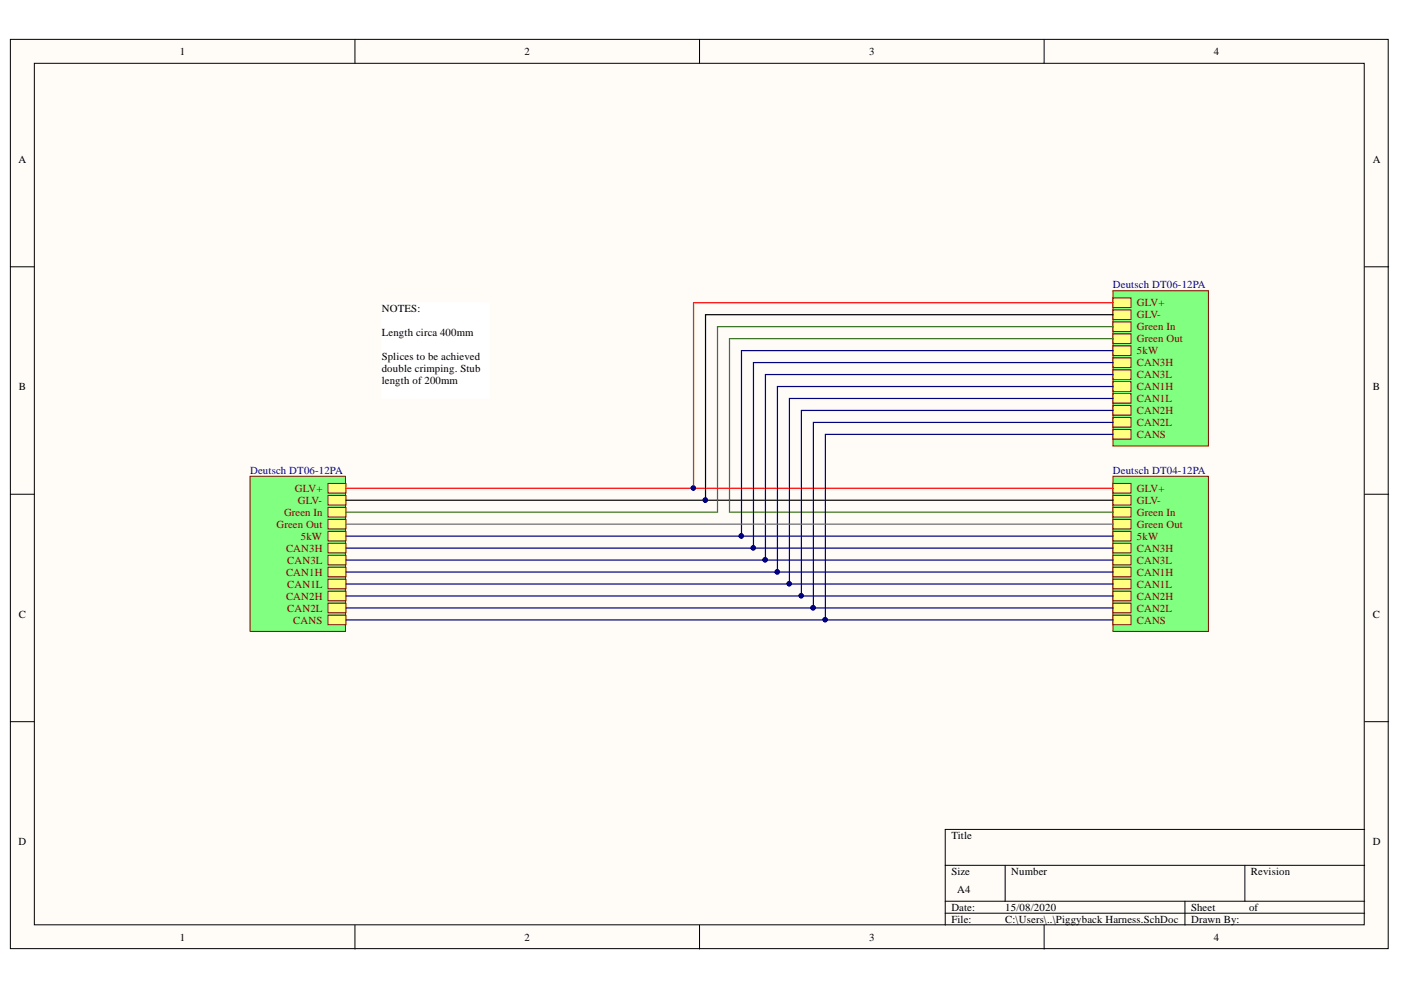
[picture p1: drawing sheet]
<svg xmlns="http://www.w3.org/2000/svg" width="297mm" height="210mm" viewBox="0 0 297 210" stroke-linecap="round" stroke-linejoin="round" font-family="sans-serif">
<g fill="#fffcf8" stroke="#000" stroke-width=".21">
<path d="M2.2 8.3h292.1v192.8h-292.1z"/>
<path d="M7.3 13.4h281.9v182.7h-281.9z"/>
</g>
<g fill="none" stroke="#000" stroke-width=".21">
<path d="M75.3 8.3v5.1M148.3 8.3v5.1M221.4 8.3v5.1M2.2 56.6h5.1M289.3 56.6h5.1M2.2 104.8h5.1M289.3 104.8h5.1M2.2 153h5.1M289.3 153h5.1M289.3 175.9h-88.9v20.3M75.3 196.2v5M148.3 196.2v5"/>
<path d="M200.4 183.5h88.9M200.4 191.1h88.9M200.4 193.6h88.9M213.1 183.5v7.6M221.4 196.2v5M251.2 191.1v5.1M263.9 183.5v7.6"/>
</g>
<path d="M53 101h20.2v32.9h-20.2z" fill="#80ff80" stroke="#800000" stroke-width=".21"/>
<path d="M69.5 102.5h3.9v2h-3.9z" fill-rule="evenodd" fill="#ffff80"/>
<path d="M69.5 102.5h3.9v2h-3.9z" fill="none" stroke="#800000" stroke-width=".21"/>
<path d="M69.5 105h3.9v2.1h-3.9z" fill-rule="evenodd" fill="#ffff80"/>
<path d="M69.5 105h3.9v2.1h-3.9z" fill="none" stroke="#800000" stroke-width=".21"/>
<path d="M69.5 120.3h3.9v2h-3.9z" fill-rule="evenodd" fill="#ffff80"/>
<path d="M69.5 120.3h3.9v2h-3.9z" fill="none" stroke="#800000" stroke-width=".21"/>
<path d="M69.5 115.2h3.9v2h-3.9z" fill-rule="evenodd" fill="#ffff80"/>
<path d="M69.5 115.2h3.9v2h-3.9z" fill="none" stroke="#800000" stroke-width=".21"/>
<path d="M69.5 117.7h3.9v2.1h-3.9z" fill-rule="evenodd" fill="#ffff80"/>
<path d="M69.5 117.7h3.9v2.1h-3.9z" fill="none" stroke="#800000" stroke-width=".21"/>
<path d="M69.5 125.3h3.9v2.1h-3.9z" fill-rule="evenodd" fill="#ffff80"/>
<path d="M69.5 125.3h3.9v2.1h-3.9z" fill="none" stroke="#800000" stroke-width=".21"/>
<path d="M69.5 122.8h3.9v2h-3.9z" fill-rule="evenodd" fill="#ffff80"/>
<path d="M69.5 122.8h3.9v2h-3.9z" fill="none" stroke="#800000" stroke-width=".21"/>
<path d="M69.5 127.9h3.9v2h-3.9z" fill-rule="evenodd" fill="#ffff80"/>
<path d="M69.5 127.9h3.9v2h-3.9z" fill="none" stroke="#800000" stroke-width=".21"/>
<path d="M69.5 130.4h3.9v2.1h-3.9z" fill-rule="evenodd" fill="#ffff80"/>
<path d="M69.5 130.4h3.9v2.1h-3.9z" fill="none" stroke="#800000" stroke-width=".21"/>
<path d="M69.5 110.1h3.9v2.1h-3.9z" fill-rule="evenodd" fill="#ffff80"/>
<path d="M69.5 110.1h3.9v2.1h-3.9z" fill="none" stroke="#800000" stroke-width=".21"/>
<path d="M69.5 107.6h3.9v2h-3.9z" fill-rule="evenodd" fill="#ffff80"/>
<path d="M69.5 107.6h3.9v2h-3.9z" fill="none" stroke="#800000" stroke-width=".21"/>
<path d="M69.5 112.7h3.9v2h-3.9z" fill-rule="evenodd" fill="#ffff80"/>
<path d="M69.5 112.7h3.9v2h-3.9z" fill="none" stroke="#800000" stroke-width=".21"/>
<path d="M236 101h20.2v32.9h-20.2z" fill="#80ff80" stroke="#800000" stroke-width=".21"/>
<path d="M236 102.5h3.8v2h-3.8z" fill-rule="evenodd" fill="#ffff80"/>
<path d="M236 102.5h3.8v2h-3.8z" fill="none" stroke="#800000" stroke-width=".21"/>
<path d="M236 105h3.8v2.1h-3.8z" fill-rule="evenodd" fill="#ffff80"/>
<path d="M236 105h3.8v2.1h-3.8z" fill="none" stroke="#800000" stroke-width=".21"/>
<path d="M236 120.3h3.8v2h-3.8z" fill-rule="evenodd" fill="#ffff80"/>
<path d="M236 120.3h3.8v2h-3.8z" fill="none" stroke="#800000" stroke-width=".21"/>
<path d="M236 115.2h3.8v2h-3.8z" fill-rule="evenodd" fill="#ffff80"/>
<path d="M236 115.2h3.8v2h-3.8z" fill="none" stroke="#800000" stroke-width=".21"/>
<path d="M236 117.7h3.8v2.1h-3.8z" fill-rule="evenodd" fill="#ffff80"/>
<path d="M236 117.7h3.8v2.1h-3.8z" fill="none" stroke="#800000" stroke-width=".21"/>
<path d="M236 125.3h3.8v2.1h-3.8z" fill-rule="evenodd" fill="#ffff80"/>
<path d="M236 125.3h3.8v2.1h-3.8z" fill="none" stroke="#800000" stroke-width=".21"/>
<path d="M236 122.8h3.8v2h-3.8z" fill-rule="evenodd" fill="#ffff80"/>
<path d="M236 122.8h3.8v2h-3.8z" fill="none" stroke="#800000" stroke-width=".21"/>
<path d="M236 127.9h3.8v2h-3.8z" fill-rule="evenodd" fill="#ffff80"/>
<path d="M236 127.9h3.8v2h-3.8z" fill="none" stroke="#800000" stroke-width=".21"/>
<path d="M236 130.4h3.8v2.1h-3.8z" fill-rule="evenodd" fill="#ffff80"/>
<path d="M236 130.4h3.8v2.1h-3.8z" fill="none" stroke="#800000" stroke-width=".21"/>
<path d="M236 110.1h3.8v2.1h-3.8z" fill-rule="evenodd" fill="#ffff80"/>
<path d="M236 110.1h3.8v2.1h-3.8z" fill="none" stroke="#800000" stroke-width=".21"/>
<path d="M236 107.6h3.8v2h-3.8z" fill-rule="evenodd" fill="#ffff80"/>
<path d="M236 107.6h3.8v2h-3.8z" fill="none" stroke="#800000" stroke-width=".21"/>
<path d="M236 112.7h3.8v2h-3.8z" fill-rule="evenodd" fill="#ffff80"/>
<path d="M236 112.7h3.8v2h-3.8z" fill="none" stroke="#800000" stroke-width=".21"/>
<path d="M236 61.6h20.2v33h-20.2z" fill="#80ff80" stroke="#800000" stroke-width=".21"/>
<path d="M236 63.2h3.8v2h-3.8z" fill-rule="evenodd" fill="#ffff80"/>
<path d="M236 63.2h3.8v2h-3.8z" fill="none" stroke="#800000" stroke-width=".21"/>
<path d="M236 65.7h3.8v2h-3.8z" fill-rule="evenodd" fill="#ffff80"/>
<path d="M236 65.7h3.8v2h-3.8z" fill="none" stroke="#800000" stroke-width=".21"/>
<path d="M236 80.9h3.8v2.1h-3.8z" fill-rule="evenodd" fill="#ffff80"/>
<path d="M236 80.9h3.8v2.1h-3.8z" fill="none" stroke="#800000" stroke-width=".21"/>
<path d="M236 75.9h3.8v2h-3.8z" fill-rule="evenodd" fill="#ffff80"/>
<path d="M236 75.9h3.8v2h-3.8z" fill="none" stroke="#800000" stroke-width=".21"/>
<path d="M236 78.4h3.8v2h-3.8z" fill-rule="evenodd" fill="#ffff80"/>
<path d="M236 78.4h3.8v2h-3.8z" fill="none" stroke="#800000" stroke-width=".21"/>
<path d="M236 86h3.8v2h-3.8z" fill-rule="evenodd" fill="#ffff80"/>
<path d="M236 86h3.8v2h-3.8z" fill="none" stroke="#800000" stroke-width=".21"/>
<path d="M236 83.5h3.8v2h-3.8z" fill-rule="evenodd" fill="#ffff80"/>
<path d="M236 83.5h3.8v2h-3.8z" fill="none" stroke="#800000" stroke-width=".21"/>
<path d="M236 88.5h3.8v2.1h-3.8z" fill-rule="evenodd" fill="#ffff80"/>
<path d="M236 88.5h3.8v2.1h-3.8z" fill="none" stroke="#800000" stroke-width=".21"/>
<path d="M236 91.1h3.8v2h-3.8z" fill-rule="evenodd" fill="#ffff80"/>
<path d="M236 91.1h3.8v2h-3.8z" fill="none" stroke="#800000" stroke-width=".21"/>
<path d="M236 70.8h3.8v2h-3.8z" fill-rule="evenodd" fill="#ffff80"/>
<path d="M236 70.8h3.8v2h-3.8z" fill="none" stroke="#800000" stroke-width=".21"/>
<path d="M236 68.2h3.8v2.1h-3.8z" fill-rule="evenodd" fill="#ffff80"/>
<path d="M236 68.2h3.8v2.1h-3.8z" fill="none" stroke="#800000" stroke-width=".21"/>
<path d="M236 73.3h3.8v2h-3.8z" fill-rule="evenodd" fill="#ffff80"/>
<path d="M236 73.3h3.8v2h-3.8z" fill="none" stroke="#800000" stroke-width=".21"/>
<g fill="none" stroke="#000080" stroke-width=".25">
<path d="M236 74.3h-78.8v39.4M236 76.9h-76.3v39.3M236 79.4h-73.7v39.3M236 81.9h-71.2v39.4M236 84.5h-68.6v39.3M236 87h-66.1v39.4M236 89.6h-63.5v39.3M236 92.1h-61v39.3M73.4 116.2h162.6M73.4 118.7h162.6M73.4 113.7h162.6M73.4 121.3h162.6"/>
<path d="M73.4 126.4h162.6M73.4 123.8h162.6M73.4 128.9h162.6M73.4 131.4h162.6"/>
</g>
<g fill="#000080" stroke="#000080" stroke-width=".21">
<circle cx="164.8" cy="121.2" r=".46"/>
<circle cx="159.7" cy="116.2" r=".46"/>
<circle cx="162.2" cy="118.7" r=".46"/>
<circle cx="169.9" cy="126.3" r=".46"/>
<circle cx="167.3" cy="123.8" r=".46"/>
<circle cx="172.4" cy="128.9" r=".47"/>
<circle cx="174.9" cy="131.4" r=".46"/>
<circle cx="149.5" cy="106" r=".46"/>
<circle cx="147" cy="103.5" r=".46"/>
<circle cx="157.2" cy="113.6" r=".46"/>
</g>
<path d="M236 66.7h-86.4v39.4M73.4 106.1h162.6" fill="none" stroke="#000" stroke-width=".25"/>
<path d="M236 64.2h-89v39.3M73.4 103.5h162.6" fill="none" stroke="#f00" stroke-width=".25"/>
<path d="M236 69.3h-83.9v39.3h-78.7M236 71.8h-81.3v36.8h81.3" fill="none" stroke="#38761d" stroke-width=".25"/>
<path d="M73.4 111.1h162.6" fill="none" stroke="#666" stroke-width=".25"/>
<path d="M80.9 64.2h22.8v20.2h-22.8z" fill="#fff" stroke="#fff" stroke-width=".21"/>
<g font-size="2.3">
<text x="38.1" y="11.7">1</text>
<text x="111.2" y="11.7">2</text>
<text x="184.3" y="11.7">3</text>
<text x="257.4" y="11.7">4</text>
<text x="3.9" y="34.5">A</text>
<text x="291.1" y="34.5">A</text>
<text x="80.9" y="66.2">NOTES:</text>
<text x="80.9" y="71.3">Length circa 400mm</text>
<text x="80.9" y="76.4">Splices to be achieved</text>
<text x="4" y="82.7">B</text>
<text x="80.9" y="78.9">double crimping. Stub</text>
<text x="80.9" y="81.4">l</text>
<text x="81.6" y="81.4">ength of 200mm</text>
<text x="291.1" y="82.7">B</text>
<text x="4" y="130.9">C</text>
<text x="291.1" y="130.9">C</text>
<text x="3.9" y="179.2">D</text>
<text x="201.7" y="177.9">Title</text>
<text x="291.1" y="179.2">D</text>
<text x="201.7" y="185.5">Size</text>
<text x="214.4" y="185.5">Number</text>
<text x="265.2" y="185.5">Revision</text>
<text x="203" y="189.3">A4</text>
<text x="201.7" y="193.1">Date:</text>
<text x="201.7" y="195.7">File:</text>
<text x="213.1" y="193.1">15/08/2020</text>
<text x="213.1" y="195.7">C:\Users\..\Piggyback Harness.SchDoc</text>
<text x="252.5" y="193.1">Sheet</text>
<text x="252.5" y="195.7">Drawn By:</text>
<text x="264.8" y="193.1">of</text>
<text x="38.1" y="199.5">1</text>
<text x="111.2" y="199.5">2</text>
<text x="184.3" y="199.5">3</text>
<text x="257.4" y="199.5">4</text>
</g>
<g font-size="2.3" fill="#000080">
<text x="236" y="61.2">Deutsch DT06-12PA</text>
<text x="53" y="100.4">Deutsch DT06-12PA</text>
<text x="236" y="100.4">Deutsch DT04-12PA</text>
</g>
<g font-size="2.3" fill="#800000">
<text x="241" y="65">GLV+</text>
<text x="241" y="67.5">GLV-</text>
<text x="241" y="70">Green In</text>
<text x="241" y="77.6">CAN3H</text>
<text x="241" y="72.6">Green Out</text>
<text x="241" y="75.1">5kW</text>
<text x="241" y="82.7">CAN1H</text>
<text x="241" y="80.2">CAN3L</text>
<text x="241" y="87.8">CAN2H</text>
<text x="241" y="85.2">CAN1L</text>
<text x="241" y="90.3">CAN2L</text>
<text x="241" y="92.8">CANS</text>
<text x="62.5" y="104.3">GLV+</text>
<text x="63.2" y="106.9">GLV-</text>
<text x="241" y="104.3">GLV+</text>
<text x="241" y="106.9">GLV-</text>
<text x="58.6" y="111.9">Green Out</text>
<text x="60.2" y="109.4">Green In</text>
<text x="241" y="111.9">Green Out</text>
<text x="241" y="109.4">Green In</text>
<text x="60.6" y="117">CAN3H</text>
<text x="60.9" y="119.5">CAN3L</text>
<text x="63.8" y="114.5">5kW</text>
<text x="241" y="117">CAN3H</text>
<text x="241" y="119.5">CAN3L</text>
<text x="241" y="114.5">5kW</text>
<text x="60.6" y="122.1">CAN1H</text>
<text x="60.9" y="124.6">CAN1L</text>
<text x="241" y="122.1">CAN1H</text>
<text x="241" y="124.6">CAN1L</text>
<text x="60.6" y="127.1">CAN2H</text>
<text x="60.9" y="129.7">CAN2L</text>
<text x="241" y="127.1">CAN2H</text>
<text x="241" y="129.7">CAN2L</text>
<text x="62.2" y="132.2">CANS</text>
<text x="241" y="132.2">CANS</text>
</g>
</svg>
